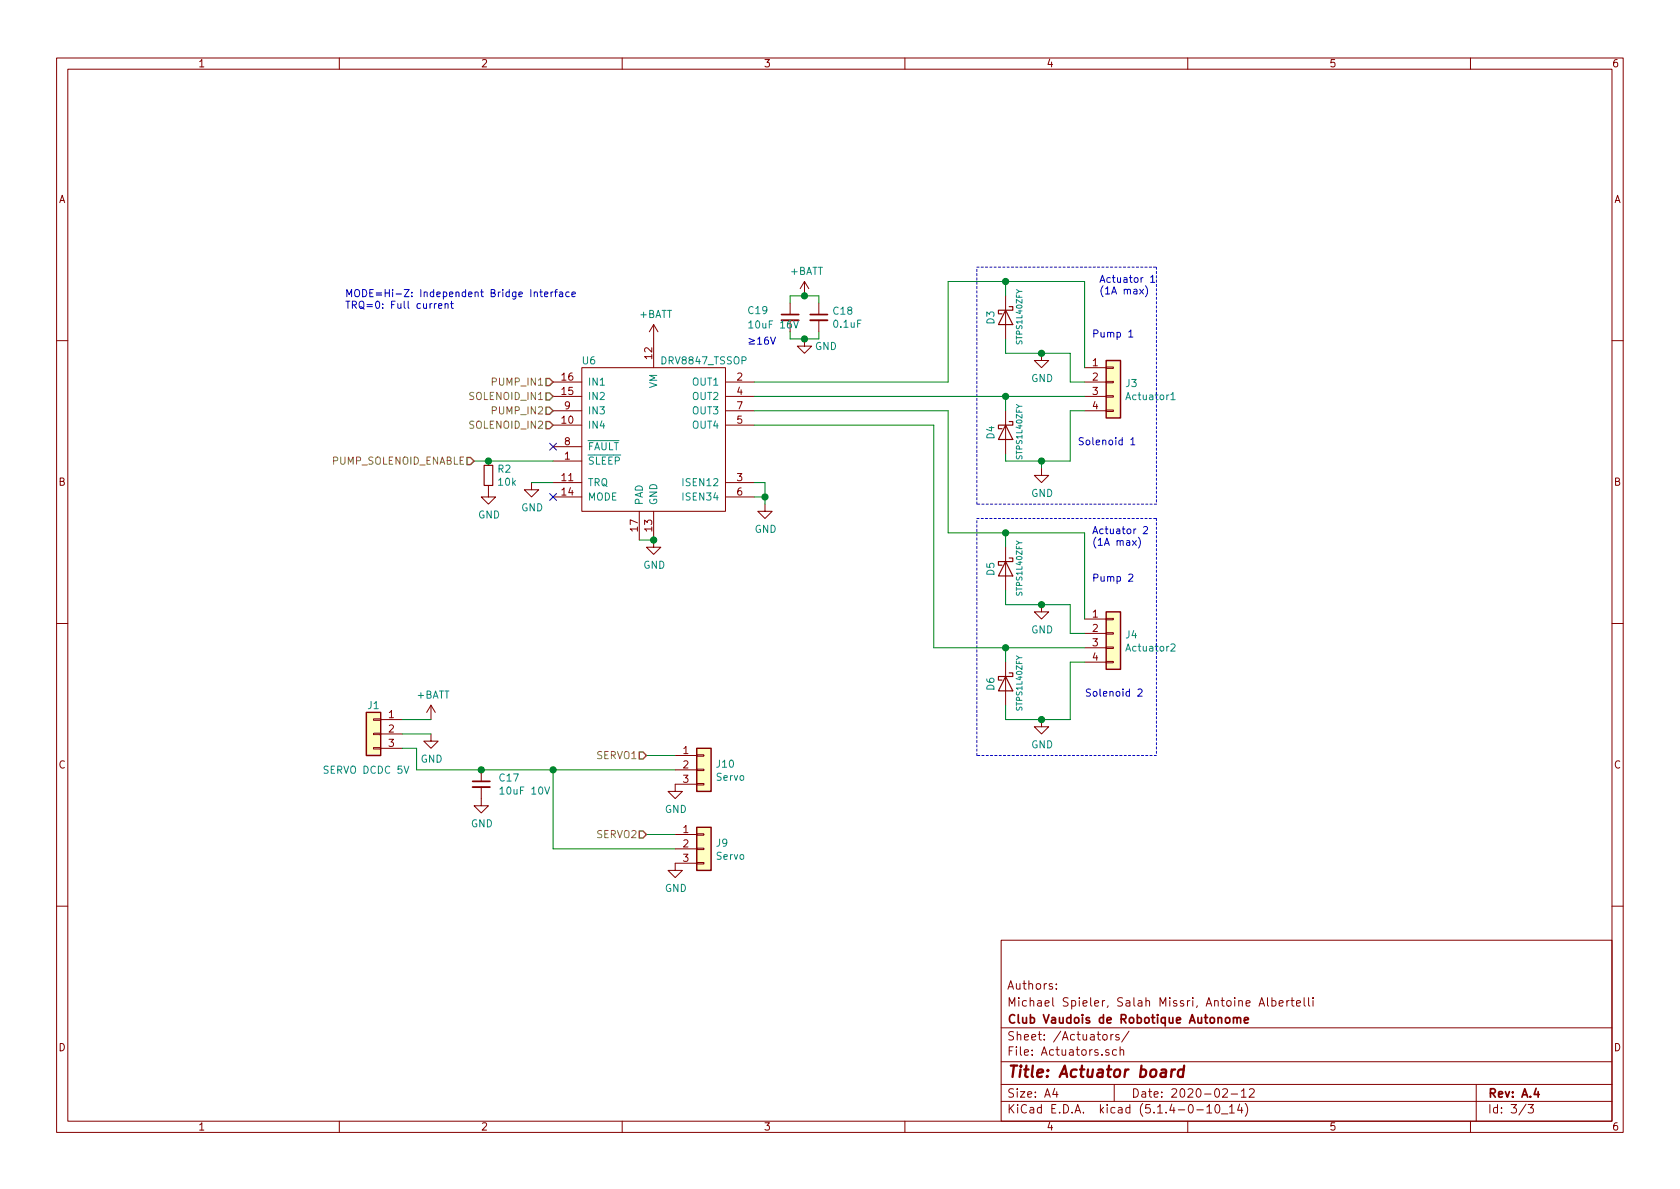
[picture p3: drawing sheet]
EESchema Schematic File Version 4
LIBS:actuator-board-cache
EELAYER 30 0
EELAYER END
$Descr A4 11693 8268
encoding utf-8
Sheet 3 3
Title "Actuator board"
Date "2020-02-12"
Rev "A.4"
Comp "Club Vaudois de Robotique Autonome"
Comment1 "Michael Spieler, Salah Missri, Antoine Albertelli"
Comment2 "Authors: "
Comment3 ""
Comment4 ""
$EndDescr
Text HLabel 3850 2650 0    50   Input ~ 0
PUMP_IN1
Text HLabel 3850 2850 0    50   Input ~ 0
PUMP_IN2
Text HLabel 3300 3200 0    50   Input ~ 0
PUMP_SOLENOID_ENABLE
Text HLabel 4500 5250 0    50   Input ~ 0
SERVO1
Text HLabel 4500 5800 0    50   Input ~ 0
SERVO2
NoConn ~ 3850 3100
$Comp
L power:GND #PWR037
U 1 1
P 4550 3750
F 0 "#PWR037" H 4550 3500 50  0001 C CNN
F 1 "GND" H 4555 3577 50  0000 C CNN
F 2 "" H 4550 3750 50  0001 C CNN
F 3 "" H 4550 3750 50  0001 C CNN
	1    4550 3750
	1    0    0    -1  
$EndComp
$Comp
L power:GND #PWR040
U 1 1
P 5325 3500
F 0 "#PWR040" H 5325 3250 50  0001 C CNN
F 1 "GND" H 5330 3327 50  0000 C CNN
F 2 "" H 5325 3500 50  0001 C CNN
F 3 "" H 5325 3500 50  0001 C CNN
	1    5325 3500
	1    0    0    -1  
$EndComp
Wire Wire Line
	5250 3450 5325 3450
Wire Wire Line
	5250 3350 5325 3350
Wire Wire Line
	5325 3350 5325 3450
Connection ~ 5325 3450
Wire Wire Line
	5325 3450 5325 3500
Text HLabel 3850 2950 0    50   Input ~ 0
SOLENOID_IN2
Text HLabel 3850 2750 0    50   Input ~ 0
SOLENOID_IN1
$Comp
L Device:C_Small C?
U 1 1
P 3350 5450
AR Path="/5E3A79F5" Ref="C?"  Part="1" 
AR Path="/5E1FB153/5E3A79F5" Ref="C17"  Part="1" 
F 0 "C17" H 3468 5496 50  0000 L CNN
F 1 "10uF 10V" H 3468 5405 50  0000 L CNN
F 2 "Capacitor_SMD:C_1206_3216Metric" H 3388 5300 50  0001 C CNN
F 3 "~" H 3350 5450 50  0001 C CNN
F 4 "399-8155-1-ND" H 3350 5450 50  0001 C CNN "digikey#"
	1    3350 5450
	1    0    0    -1  
$EndComp
$Comp
L power:GND #PWR?
U 1 1
P 3350 5550
AR Path="/5E3A79FB" Ref="#PWR?"  Part="1" 
AR Path="/5E1FB153/5E3A79FB" Ref="#PWR035"  Part="1" 
F 0 "#PWR035" H 3350 5300 50  0001 C CNN
F 1 "GND" H 3355 5377 50  0000 C CNN
F 2 "" H 3350 5550 50  0001 C CNN
F 3 "" H 3350 5550 50  0001 C CNN
	1    3350 5550
	1    0    0    -1  
$EndComp
$Comp
L Connector_Generic:Conn_01x03 J1
U 1 1
P 2600 5100
F 0 "J1" H 2600 5300 50  0000 C CNN
F 1 "SERVO DCDC 5V" H 2650 4850 50  0000 C CNN
F 2 "Connector_PinHeader_2.54mm:PinHeader_1x03_P2.54mm_Vertical" H 2600 5100 50  0001 C CNN
F 3 "~" H 2600 5100 50  0001 C CNN
F 4 "1" H 2600 5100 50  0001 C CNN "DNP"
	1    2600 5100
	-1   0    0    -1  
$EndComp
Wire Wire Line
	3350 5350 3850 5350
Wire Wire Line
	3850 5350 3850 5900
Wire Wire Line
	3850 5900 4700 5900
Connection ~ 3850 5350
Wire Wire Line
	3850 5350 4700 5350
$Comp
L power:GND #PWR?
U 1 1
P 4700 5450
AR Path="/5E3D17A5" Ref="#PWR?"  Part="1" 
AR Path="/5E1FB153/5E3D17A5" Ref="#PWR038"  Part="1" 
F 0 "#PWR038" H 4700 5200 50  0001 C CNN
F 1 "GND" H 4705 5277 50  0000 C CNN
F 2 "" H 4700 5450 50  0001 C CNN
F 3 "" H 4700 5450 50  0001 C CNN
	1    4700 5450
	1    0    0    -1  
$EndComp
$Comp
L power:GND #PWR?
U 1 1
P 4700 6000
AR Path="/5E3D4696" Ref="#PWR?"  Part="1" 
AR Path="/5E1FB153/5E3D4696" Ref="#PWR039"  Part="1" 
F 0 "#PWR039" H 4700 5750 50  0001 C CNN
F 1 "GND" H 4705 5827 50  0000 C CNN
F 2 "" H 4700 6000 50  0001 C CNN
F 3 "" H 4700 6000 50  0001 C CNN
	1    4700 6000
	1    0    0    -1  
$EndComp
Wire Wire Line
	4700 5800 4500 5800
Wire Wire Line
	4700 5250 4500 5250
$Comp
L power:+BATT #PWR036
U 1 1
P 4550 2350
F 0 "#PWR036" H 4550 2200 50  0001 C CNN
F 1 "+BATT" H 4565 2523 50  0000 C CNN
F 2 "" H 4550 2350 50  0001 C CNN
F 3 "" H 4550 2350 50  0001 C CNN
	1    4550 2350
	1    0    0    -1  
$EndComp
Wire Wire Line
	5250 2650 6600 2650
Wire Wire Line
	6600 2650 6600 1950
Wire Wire Line
	6600 1950 7000 1950
Wire Wire Line
	5250 2850 6600 2850
Wire Wire Line
	6600 2850 6600 3700
Wire Wire Line
	6600 3700 7000 3700
Wire Wire Line
	5250 2950 6500 2950
Wire Wire Line
	6500 2950 6500 4500
Wire Wire Line
	6500 4500 7000 4500
Wire Wire Line
	7000 2050 7000 1950
Connection ~ 7000 1950
Wire Wire Line
	7000 2350 7000 2450
Wire Wire Line
	7000 2450 7250 2450
Wire Wire Line
	7000 3800 7000 3700
Connection ~ 7000 3700
Wire Wire Line
	7000 4100 7000 4200
Wire Wire Line
	7000 4200 7250 4200
Wire Wire Line
	7000 4600 7000 4500
Connection ~ 7000 4500
Wire Wire Line
	7000 4900 7000 5000
Wire Wire Line
	7000 5000 7250 5000
$Comp
L Device:D_Schottky D3
U 1 1
P 7000 2200
F 0 "D3" H 6950 2100 50  0000 L CNN
F 1 "STPS1L40ZFY" H 6800 2300 39  0000 L CNN
F 2 "Diode_SMD:D_SOD-123F" H 7000 2200 50  0001 C CNN
F 3 "https://www.st.com/resource/en/datasheet/stps1l40-y.pdf" H 7000 2200 50  0001 C CNN
F 4 "497-17153-1-ND" V 7000 2200 50  0001 C CNN "digikey#"
	1    7000 2200
	0    1    1    0   
$EndComp
$Comp
L Device:D_Schottky D5
U 1 1
P 7000 3950
F 0 "D5" H 6950 3850 50  0000 L CNN
F 1 "STPS1L40ZFY" H 6800 4050 39  0000 L CNN
F 2 "Diode_SMD:D_SOD-123F" H 7000 3950 50  0001 C CNN
F 3 "https://www.st.com/resource/en/datasheet/stps1l40-y.pdf" H 7000 3950 50  0001 C CNN
F 4 "497-17153-1-ND" V 7000 3950 50  0001 C CNN "digikey#"
	1    7000 3950
	0    1    1    0   
$EndComp
$Comp
L Device:D_Schottky D6
U 1 1
P 7000 4750
F 0 "D6" H 6950 4650 50  0000 L CNN
F 1 "STPS1L40ZFY" H 6800 4850 39  0000 L CNN
F 2 "Diode_SMD:D_SOD-123F" H 7000 4750 50  0001 C CNN
F 3 "https://www.st.com/resource/en/datasheet/stps1l40-y.pdf" H 7000 4750 50  0001 C CNN
F 4 "497-17153-1-ND" V 7000 4750 50  0001 C CNN "digikey#"
	1    7000 4750
	0    1    1    0   
$EndComp
$Comp
L Device:D_Schottky D4
U 1 1
P 7000 3000
F 0 "D4" H 6950 2900 50  0000 L CNN
F 1 "STPS1L40ZFY" H 6800 3100 39  0000 L CNN
F 2 "Diode_SMD:D_SOD-123F" H 7000 3000 50  0001 C CNN
F 3 "https://www.st.com/resource/en/datasheet/stps1l40-y.pdf" H 7000 3000 50  0001 C CNN
F 4 "497-17153-1-ND" V 7000 3000 50  0001 C CNN "digikey#"
	1    7000 3000
	0    1    1    0   
$EndComp
Wire Wire Line
	5250 2750 7000 2750
Connection ~ 7000 2750
Wire Wire Line
	7000 2850 7000 2750
Text Notes 7650 2050 0    50   ~ 0
Actuator 1\n(1A max)
Wire Notes Line
	8050 1850 8050 3500
Wire Notes Line
	8050 3500 6800 3500
Wire Notes Line
	6800 3500 6800 1850
Wire Notes Line
	6800 1850 8050 1850
Wire Notes Line
	8050 3600 8050 5250
Wire Notes Line
	8050 5250 6800 5250
Wire Notes Line
	6800 5250 6800 3600
Wire Notes Line
	6800 3600 8050 3600
Text Notes 7600 3800 0    50   ~ 0
Actuator 2\n(1A max)
$Comp
L _power:DRV8847_HTSSOP U6
U 1 1
P 4550 3050
F 0 "U6" H 4100 3600 50  0000 C CNN
F 1 "DRV8847_TSSOP" H 4900 3600 50  0000 C CNN
F 2 "Package_SO:TSSOP-16-1EP_4.4x5mm_P0.65mm" H 4550 3000 50  0001 C CNN
F 3 "http://www.ti.com/lit/ds/symlink/drv8847.pdf" H 4550 3000 50  0001 C CNN
F 4 "296-53424-1-ND" H 4550 3050 50  0001 C CNN "digikey#"
	1    4550 3050
	1    0    0    -1  
$EndComp
$Comp
L power:GND #PWR041
U 1 1
P 5600 2350
F 0 "#PWR041" H 5600 2100 50  0001 C CNN
F 1 "GND" H 5750 2300 50  0000 C CNN
F 2 "" H 5600 2350 50  0001 C CNN
F 3 "" H 5600 2350 50  0001 C CNN
	1    5600 2350
	1    0    0    -1  
$EndComp
$Comp
L Device:C_Small C18
U 1 1
P 5700 2200
F 0 "C18" H 5792 2246 50  0000 L CNN
F 1 "0.1uF" H 5792 2155 50  0000 L CNN
F 2 "Capacitor_SMD:C_0603_1608Metric" H 5700 2200 50  0001 C CNN
F 3 "~" H 5700 2200 50  0001 C CNN
F 4 "399-1283-1-ND" H 5700 2200 50  0001 C CNN "digikey#"
	1    5700 2200
	1    0    0    -1  
$EndComp
NoConn ~ 3850 3450
Text Notes 2400 2150 0    50   ~ 0
MODE=Hi-Z: Independent Bridge Interface\nTRQ=0: Full current
$Comp
L power:+BATT #PWR0101
U 1 1
P 5600 2050
F 0 "#PWR0101" H 5600 1900 50  0001 C CNN
F 1 "+BATT" H 5615 2223 50  0000 C CNN
F 2 "" H 5600 2050 50  0001 C CNN
F 3 "" H 5600 2050 50  0001 C CNN
	1    5600 2050
	1    0    0    -1  
$EndComp
$Comp
L power:GND #PWR0102
U 1 1
P 7250 2450
F 0 "#PWR0102" H 7250 2200 50  0001 C CNN
F 1 "GND" H 7255 2277 50  0000 C CNN
F 2 "" H 7250 2450 50  0001 C CNN
F 3 "" H 7250 2450 50  0001 C CNN
	1    7250 2450
	1    0    0    -1  
$EndComp
Connection ~ 7250 2450
Wire Wire Line
	7250 2450 7450 2450
$Comp
L power:GND #PWR0103
U 1 1
P 7250 3250
F 0 "#PWR0103" H 7250 3000 50  0001 C CNN
F 1 "GND" H 7255 3077 50  0000 C CNN
F 2 "" H 7250 3250 50  0001 C CNN
F 3 "" H 7250 3250 50  0001 C CNN
	1    7250 3250
	1    0    0    -1  
$EndComp
Wire Wire Line
	7250 3200 7450 3200
$Comp
L power:GND #PWR0104
U 1 1
P 7250 4200
F 0 "#PWR0104" H 7250 3950 50  0001 C CNN
F 1 "GND" H 7255 4027 50  0000 C CNN
F 2 "" H 7250 4200 50  0001 C CNN
F 3 "" H 7250 4200 50  0001 C CNN
	1    7250 4200
	1    0    0    -1  
$EndComp
Connection ~ 7250 4200
Wire Wire Line
	7250 4200 7450 4200
$Comp
L power:GND #PWR0105
U 1 1
P 7250 5000
F 0 "#PWR0105" H 7250 4750 50  0001 C CNN
F 1 "GND" H 7255 4827 50  0000 C CNN
F 2 "" H 7250 5000 50  0001 C CNN
F 3 "" H 7250 5000 50  0001 C CNN
	1    7250 5000
	1    0    0    -1  
$EndComp
Connection ~ 7250 5000
Wire Wire Line
	7250 5000 7450 5000
Wire Wire Line
	3850 3350 3700 3350
$Comp
L power:GND #PWR0109
U 1 1
P 3700 3350
F 0 "#PWR0109" H 3700 3100 50  0001 C CNN
F 1 "GND" H 3705 3177 50  0000 C CNN
F 2 "" H 3700 3350 50  0001 C CNN
F 3 "" H 3700 3350 50  0001 C CNN
	1    3700 3350
	1    0    0    -1  
$EndComp
$Comp
L Device:C_Small C?
U 1 1
P 5500 2200
AR Path="/5E4761AC" Ref="C?"  Part="1" 
AR Path="/5E1FB153/5E4761AC" Ref="C19"  Part="1" 
F 0 "C19" H 5200 2250 50  0000 L CNN
F 1 "10uF 16V" H 5200 2150 50  0000 L CNN
F 2 "Capacitor_SMD:C_1206_3216Metric" H 5538 2050 50  0001 C CNN
F 3 "~" H 5500 2200 50  0001 C CNN
F 4 "399-7442-1-ND" H 5500 2200 50  0001 C CNN "digikey#"
	1    5500 2200
	1    0    0    -1  
$EndComp
Wire Wire Line
	5500 2350 5600 2350
Wire Wire Line
	5700 2350 5700 2300
Connection ~ 5600 2350
Wire Wire Line
	5600 2350 5700 2350
Wire Wire Line
	5500 2050 5600 2050
Wire Wire Line
	5700 2050 5700 2100
Connection ~ 5600 2050
Wire Wire Line
	5600 2050 5700 2050
$Comp
L power:GND #PWR0110
U 1 1
P 3400 3400
F 0 "#PWR0110" H 3400 3150 50  0001 C CNN
F 1 "GND" H 3405 3227 50  0000 C CNN
F 2 "" H 3400 3400 50  0001 C CNN
F 3 "" H 3400 3400 50  0001 C CNN
	1    3400 3400
	1    0    0    -1  
$EndComp
$Comp
L Device:R_Small R2
U 1 1
P 3400 3300
F 0 "R2" H 3459 3346 50  0000 L CNN
F 1 "10k" H 3459 3255 50  0000 L CNN
F 2 "Resistor_SMD:R_0603_1608Metric" H 3400 3300 50  0001 C CNN
F 3 "~" H 3400 3300 50  0001 C CNN
F 4 "311-10KGRCT-ND" H 3400 3300 50  0001 C CNN "digikey#"
	1    3400 3300
	1    0    0    -1  
$EndComp
Wire Wire Line
	3300 3200 3400 3200
Connection ~ 3400 3200
Wire Wire Line
	3400 3200 3850 3200
Text Notes 5200 2400 0    50   ~ 0
≥16V
$Comp
L Connector_Generic:Conn_01x04 J3
U 1 1
P 7750 2650
F 0 "J3" H 7830 2642 50  0000 L CNN
F 1 "Actuator1" H 7830 2551 50  0000 L CNN
F 2 "Connector_Molex:Molex_PicoBlade_53261-0471_1x04-1MP_P1.25mm_Horizontal" H 7750 2650 50  0001 C CNN
F 3 "~" H 7750 2650 50  0001 C CNN
F 4 "WM7622CT-ND" H 7750 2650 50  0001 C CNN "digikey#"
	1    7750 2650
	1    0    0    -1  
$EndComp
$Comp
L Connector_Generic:Conn_01x04 J4
U 1 1
P 7750 4400
F 0 "J4" H 7830 4392 50  0000 L CNN
F 1 "Actuator2" H 7830 4301 50  0000 L CNN
F 2 "Connector_Molex:Molex_PicoBlade_53261-0471_1x04-1MP_P1.25mm_Horizontal" H 7750 4400 50  0001 C CNN
F 3 "~" H 7750 4400 50  0001 C CNN
F 4 "WM7622CT-ND" H 7750 4400 50  0001 C CNN "digikey#"
	1    7750 4400
	1    0    0    -1  
$EndComp
Wire Wire Line
	7550 1950 7550 2550
Wire Wire Line
	7000 1950 7550 1950
Wire Wire Line
	7450 2450 7450 2650
Wire Wire Line
	7450 2650 7550 2650
Wire Wire Line
	7000 2750 7550 2750
Wire Wire Line
	7550 2850 7450 2850
Wire Wire Line
	7450 2850 7450 3200
Wire Wire Line
	7000 4500 7550 4500
Wire Wire Line
	7550 4400 7450 4400
Wire Wire Line
	7450 4400 7450 4200
Wire Wire Line
	7550 4300 7550 3700
Wire Wire Line
	7000 3700 7550 3700
Wire Wire Line
	7550 4600 7450 4600
Wire Wire Line
	7450 4600 7450 5000
Text Notes 7600 4050 0    50   ~ 0
Pump 2
Text Notes 7550 4850 0    50   ~ 0
Solenoid 2
Text Notes 7500 3100 0    50   ~ 0
Solenoid 1
Text Notes 7600 2350 0    50   ~ 0
Pump 1
$Comp
L power:+BATT #PWR0111
U 1 1
P 3000 5000
F 0 "#PWR0111" H 3000 4850 50  0001 C CNN
F 1 "+BATT" H 3015 5173 50  0000 C CNN
F 2 "" H 3000 5000 50  0001 C CNN
F 3 "" H 3000 5000 50  0001 C CNN
	1    3000 5000
	1    0    0    -1  
$EndComp
Wire Wire Line
	7250 3250 7250 3200
$Comp
L power:GND #PWR?
U 1 1
P 3000 5100
AR Path="/5E4BE752" Ref="#PWR?"  Part="1" 
AR Path="/5E1FB153/5E4BE752" Ref="#PWR0112"  Part="1" 
F 0 "#PWR0112" H 3000 4850 50  0001 C CNN
F 1 "GND" H 3005 4927 50  0000 C CNN
F 2 "" H 3000 5100 50  0001 C CNN
F 3 "" H 3000 5100 50  0001 C CNN
	1    3000 5100
	1    0    0    -1  
$EndComp
Wire Wire Line
	2800 5100 3000 5100
Wire Wire Line
	3000 5000 2800 5000
Connection ~ 3350 5350
Wire Wire Line
	2900 5200 2900 5350
Wire Wire Line
	2800 5200 2900 5200
Wire Wire Line
	2900 5350 3350 5350
Wire Wire Line
	7000 3150 7000 3200
Wire Wire Line
	7000 3200 7250 3200
Connection ~ 7250 3200
$Comp
L Connector_Generic:Conn_01x03 J9
U 1 1
P 4900 5900
F 0 "J9" H 4980 5942 50  0000 L CNN
F 1 "Servo" H 4980 5851 50  0000 L CNN
F 2 "Connector_Molex:Molex_PicoBlade_53261-0371_1x03-1MP_P1.25mm_Horizontal" H 4900 5900 50  0001 C CNN
F 3 "~" H 4900 5900 50  0001 C CNN
F 4 "WM7621CT-ND" H 4900 5900 50  0001 C CNN "digikey#"
	1    4900 5900
	1    0    0    -1  
$EndComp
$Comp
L Connector_Generic:Conn_01x03 J10
U 1 1
P 4900 5350
F 0 "J10" H 4980 5392 50  0000 L CNN
F 1 "Servo" H 4980 5301 50  0000 L CNN
F 2 "Connector_Molex:Molex_PicoBlade_53261-0371_1x03-1MP_P1.25mm_Horizontal" H 4900 5350 50  0001 C CNN
F 3 "~" H 4900 5350 50  0001 C CNN
F 4 "WM7621CT-ND" H 4900 5350 50  0001 C CNN "digikey#"
	1    4900 5350
	1    0    0    -1  
$EndComp
Wire Wire Line
	5500 2100 5500 2050
Wire Wire Line
	5500 2300 5500 2350
Wire Wire Line
	4450 3750 4550 3750
Connection ~ 4550 3750
$EndSCHEMATC
